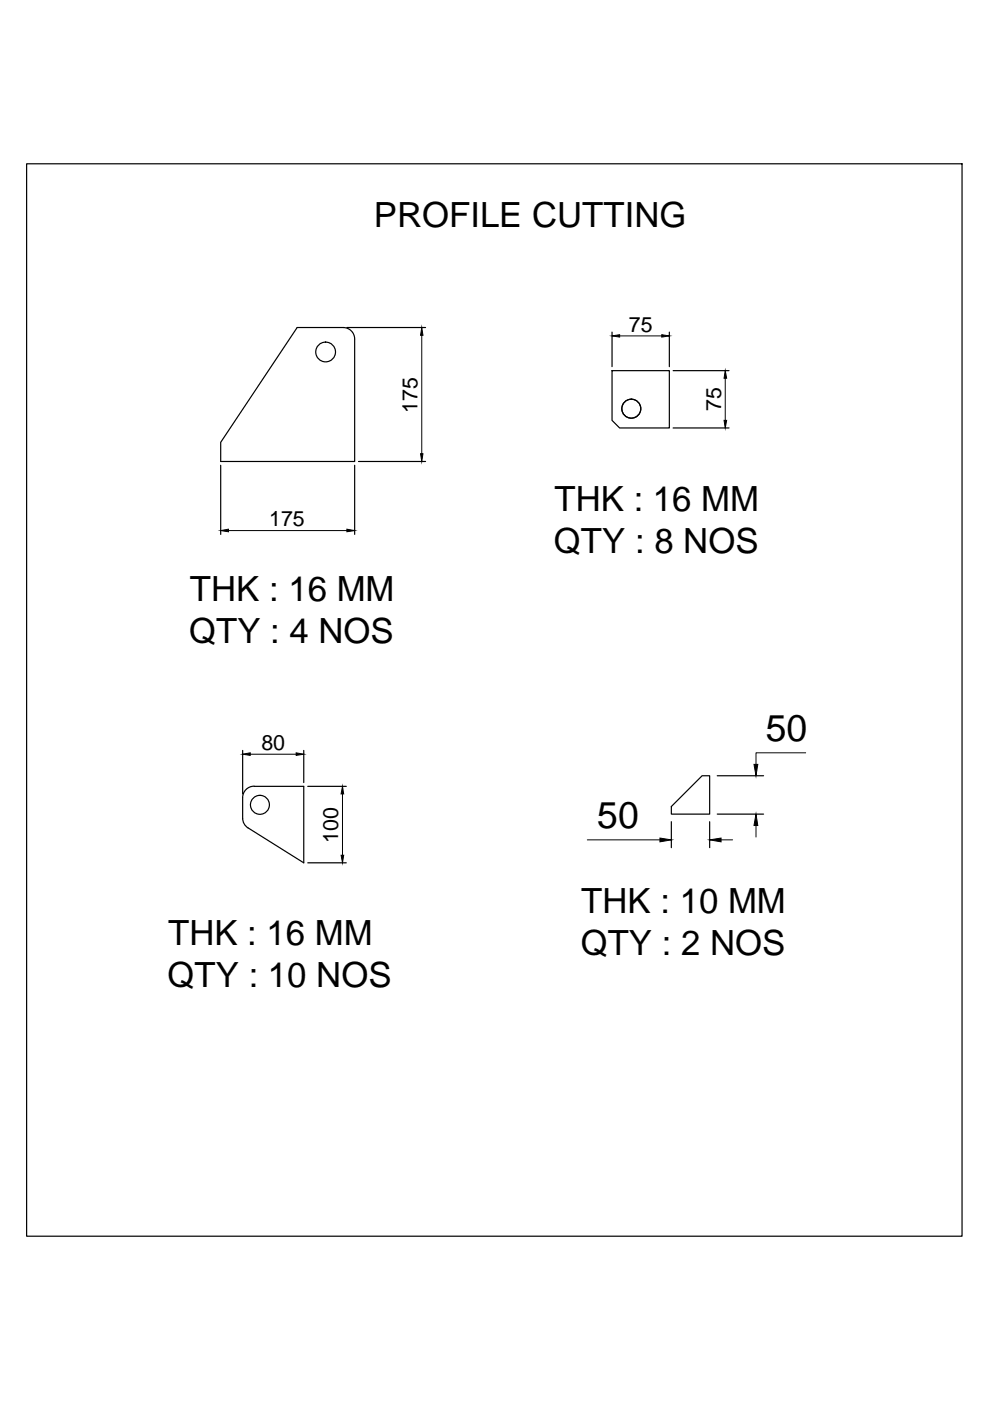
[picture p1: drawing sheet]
<svg xmlns="http://www.w3.org/2000/svg" width="210mm" height="297mm" viewBox="0 0 210 297" stroke-linecap="round" stroke-linejoin="round" font-family="sans-serif">
<!-- layer: 0 -->
<g fill="none" stroke="#000" stroke-width=".25">
<path d="M5.6 34.7h198.4v227.4h-198.4zM72.8 69.4a2.43 2.43 0 0 1 2.4 2.5v25.9h-28.4v-4l16.2-24.4h9.7M73.5 69.4h16.7M129.8 78.6h12.1v12.1h-10.5l-1.6-1.6zM129.8 70.4v7.3M141.9 70.4v7.3M142.7 78.6h11.9M46.8 98.7v14.6M75.2 98.7v14.6M76 97.8h14.2M142.7 90.7h11.9M51.4 159.1v9.2"/>
<path d="M64.4 159.1v6.8M51.4 169.1v4.4a2.43 2.43 0 0 0 1.2 2M53.9 166.7h10.5v16.2l-11.8-7.4M53.9 166.7a2.43 2.43 0 0 0-2.5 2.4M65.2 166.7h8.2M142.3 171l6.6-6.5h1.6v8.1h-8.2zM142.3 174.2v5.5M150.5 174.2v5.5M152.1 172.6h9.8M152.1 164.5h9.8M65.2 182.9h8.2"/>
<circle cx="69" cy="74.6" r="2.1"/>
<circle cx="133.9" cy="86.6" r="2.01"/>
<circle cx="55.1" cy="170.6" r="2.01"/>
</g>
<path d="M89.4 71.1v25.1M131.4 71.2h8.9M153.8 80.2v8.9M48.4 112.5h25.1M53.1 159.9h9.7M170.8 159.6h-10.5v2.5M72.6 168.3v13M124.5 178.1h15.4M152.9 178.1h2.4M160.3 175v2.5" fill="none" stroke="#000" stroke-width=".21"/>
<g fill="#000" stroke="#000" stroke-width=".21">
<path d="M89.4 69.4l.3 1.7h-.5zM129.8 71.2l1.6-.2v.5zM140.3 71l1.6 .2-1.6 .3zM89.2 96.2h.5l-.3 1.6zM153.5 89.1h.6l-.3 1.6zM153.8 78.6l.3 1.6h-.6zM46.8 112.5l1.6-.3v.5zM73.5 112.2l1.7 .3-1.7 .2zM51.4 159.9l1.7-.3v.6zM62.8 159.6l1.6 .3-1.6 .3zM72.6 166.7l.3 1.6h-.6zM139.9 177.7l2.4 .4-2.4 .4z"/>
<path d="M150.5 178.1l2.4-.4v.8zM160.3 172.6l.4 2.4h-.8zM159.9 162.1h.8l-.4 2.4zM72.3 181.3h.6l-.3 1.6z"/>
</g>
<g font-size="7.9">
<text x="162.4" y="157.1">50</text>
<text x="126.6" y="175.5">50</text>
</g>
<g font-size="7.4">
<text x="79.3" y="48.2">PROFILE CUTTING</text>
<text x="117.6" y="108.4">THK : 16 MM</text>
<text x="117.4" y="117.3">QTY : 8 NOS</text>
<text x="40.3" y="127.5">THK : 16 MM</text>
<text x="40.1" y="136.4">QTY : 4 NOS</text>
<text x="123.2" y="193.5">THK : 10 MM</text>
<text x="35.7" y="200.3">THK : 16 MM</text>
<text x="123.1" y="202.4">QTY : 2 NOS</text>
<text x="35.5" y="209.2">QTY : 10 NOS</text>
</g>
<g font-size="4.5">
<text x="133.3" y="70.3">75</text>
<text x="88.5" y="87.6" transform="rotate(-90 88.5 87.6)">175</text>
<text x="152.9" y="87.2" transform="rotate(-90 152.9 87.2)">75</text>
<text x="57.1" y="111.6">175</text>
<text x="55.4" y="159">80</text>
<text x="71.7" y="178.7" transform="rotate(-90 71.7 178.7)">100</text>
</g>
</svg>
